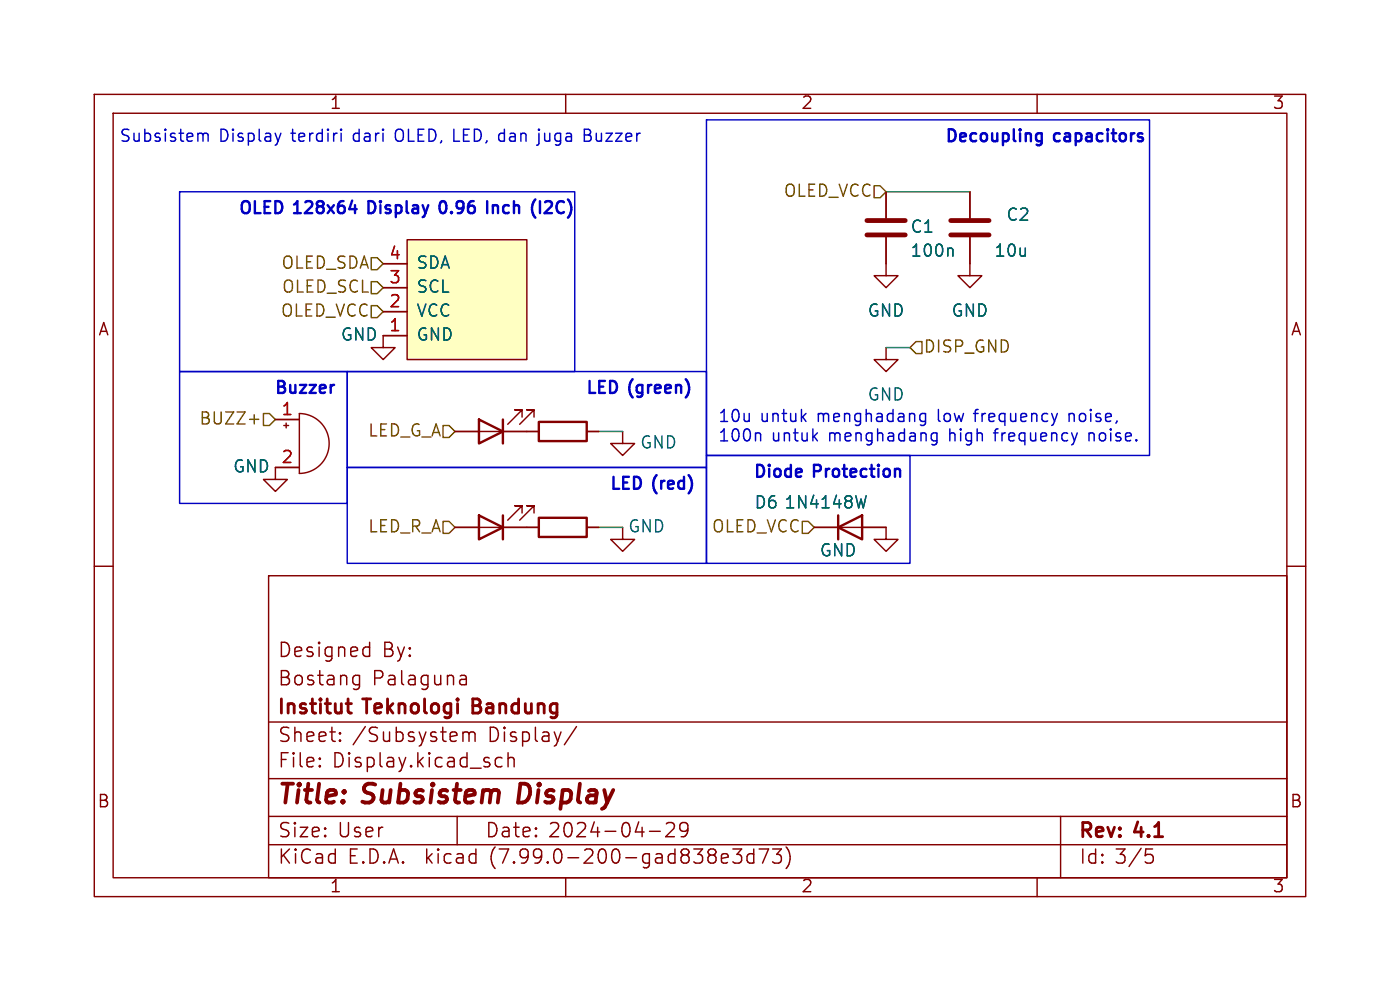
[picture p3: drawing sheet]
<svg xmlns="http://www.w3.org/2000/svg" width="148mm" height="105mm" viewBox="0 0 148 105" stroke-linecap="round" stroke-linejoin="round" font-family="sans-serif">
<g fill="none" stroke="#840000" stroke-width=".15">
<path d="M10 10h128.5v85h-128.5zM12 12h124.5v81h-124.5zM60 10v2M110 10v2M40.6 33h2.6M40.6 30.5h2.6M40.6 27.9h2.6M43.2 25.4h12.7v12.7h-12.7zM43.2 35.6h-2.6v1.2h1.3l-1.3 1.3-1.2-1.3h1.2M94 36.8v1.3h1.2l-1.2 1.3-1.3-1.3h1.3M94 25.1v4.1h1.2l-1.2 1.3-1.3-1.3h1.3M94 20.3v2.8"/>
<path d="M102.9 25.1v4.1h1.2l-1.2 1.3-1.3-1.3h1.3M102.9 20.3v2.8M10 60h2M29.2 44.5h2.5M30.1 45.1h.5M30.4 44.8v.5M31.7 49.5h-2.5v1.3h1.3l-1.3 1.3-1.3-1.3h1.3M31.7 43.8a3.2 3.2 0 0 1 3.2 3.2 3.2 3.2 0 0 1-3.2 3.2zM48.3 55.9h8.8M48.3 45.7h8.8M55.4 54.4v-.8h-.8h.8l-1.6 1.5M55.4 44.2v-.8h-.8h.8l-1.6 1.6"/>
<path d="M56.6 54.4v-.8h-.7h.7l-1.5 1.5M56.6 44.2v-.8h-.7h.7l-1.5 1.6M62.2 55.9h1.3M62.2 45.7h1.3M66 55.9v1.3h1.3l-1.3 1.2-1.2-1.2h1.2M66 45.7v1.3h1.3l-1.3 1.3-1.2-1.3h1.2M86.4 55.9h7.6v1.3h1.2l-1.2 1.2-1.3-1.2h1.3M136.5 60h2M28.5 61h108v32h-108zM28.5 76.5h108M36.1 78.4v.1v.1M36.1 77.6v.1v.1"/>
<path d="M37.7 71.6h.4M38.1 71.6v1.2a.41 .41 0 0 1-.5 .3M38.1 72.5l-.4 .1M38.8 68.6h.4M39.2 68.1v1.5M39.2 69.5l-.4 .1M49 71.6h.2l.3 .2v.8M49.1 77.6v1M49.1 77.7a.37 .37 0 0 1 .6 .1M49.5 72.5l-.5 .1M49.5 71.9l-.5 .1M49.7 77.8l.3-.2h.3l.1 .2v.8"/>
<path d="M49.7 77.8v.8M53.9 79.8v1.5M61.1 77l-1.2 1.9M28.5 89.5h108M28.5 86.5h108M28.5 82.5h108M33.9 81.1l.1 .1-.1 .1M33.9 80.3l.1 .1-.1 .1M48.5 86.5v3M52.5 81l.3 .3 .4-.1M53.2 80.3h-.4l-.3 .2M53.9 80.4a.37 .37 0 0 1 .6 .1v.8"/>
<path d="M60 93v2M68.9 88.1h1.1M70.7 87.3l.2-.1h.3a.41 .41 0 0 1 .3 .6l-.9 .9h.9M73 87.8l-.3 .3-.5-.1-.1-.2v-.4l.1-.2h.5l.2 .1a.99 .99 0 0 1-.4 1.4h-.3M77.7 90h1l-.5 .5a.41 .41 0 0 1 .5 .3v.4l-.2 .2-.6 .1-.2-.2M79.9 90.5h-.4l-.3 .2v.5l.2 .2 .1 .1 .4-.1M79.9 90v1.5M80.5 90h1l-.6 1.5M81.9 90h1l-.5 .5a.41 .41 0 0 1 .5 .3v.4l-.2 .2-.5 .1-.3-.2M83.4 89.7a1.72 1.72 0 0 1 0 2.3M110 93v2M112.5 86.5v6.5"/>
<path d="M121.7 90.5h.3l.3 .3v.4l-.1 .2-.5 .1"/>
</g>
<path d="M36.7 74.6h.6M37.1 75.6h.2" fill="none" stroke="#840000" stroke-width=".3"/>
<path d="M43.2 25.4h12.7v12.7h-12.7z" fill="#ffffc2" stroke="#ffffc2" stroke-width=".11"/>
<path d="M50.8 54.6l2.5 1.3-2.5 1.3zM50.8 44.5l2.5 1.2-2.5 1.3zM53.3 44.5v2.5M53.3 54.6v2.6M57.1 54.9h5.1v2h-5.1zM57.1 44.7h5.1v2h-5.1zM88.9 55.9l2.5-1.3v2.6zM88.9 54.6v2.6" fill="none" stroke="#840000" stroke-width=".25"/>
<path d="M100.9 26.3l.2 .2v.6M91.9 52.5l-.3 1.3" fill="none" stroke="#006464" stroke-width=".15"/>
<path d="M91.9 24.9h4.1M91.9 23.4h4.1M100.8 24.9h4.1M100.8 23.4h4.1" fill="none" stroke="#840000" stroke-width=".51"/>
<path d="M92.7 19.7h.6l.7 .6-.7 .7h-.6zM39.4 27.3h.6l.6 .6-.6 .7h-.6zM39.4 32.4h.6l.6 .6-.6 .7h-.6zM39.4 29.8h.6l.6 .7-.6 .6h-.6zM97.2 36.2h.6v1.3h-.6l-.7-.7zM26.5 44.4h.9M27.9 43.8h.7l.6 .7-.6 .6h-.7zM47 55.2h.6l.7 .7-.7 .6h-.6zM47 45.1h.6l.7 .6-.7 .7h-.6zM85.1 55.2h.6l.7 .7-.7 .6h-.6z" fill="none" stroke="#725600" stroke-width=".15"/>
<path d="M110.4 14.1l.1 .1M110.5 14.1l-.1 1.2M110.5 14.9l-.1 .1M37 22.2h.8M47 21.3h-.1a.79 .79 0 0 0 0 1.3h.1M51.7 21.3v1.3M52.3 21.7v.9M52.5 21.7l-.2 .2M57.3 21.3v1.3" fill="none" stroke="#0000c2" stroke-width=".25"/>
<g fill="none" stroke="#0000c2" stroke-width=".15">
<path d="M21.3 14.1l.2 .2M21.5 14.3v.7M21.5 14.3l.2-.2 .3 .1 .1 .8M29.8 14.1l-.3 .9M36.2 13.7v.1M36.2 14.1v.9M36.2 13.7l-.1 .1h.1M57.2 15.2l-.1 .1-.2 .1M57.2 13.7l-.1 .1h.1M62 14.3h.4M62.4 13.7h-.4v1.3h.5M74.9 12.7h47v35.6h-47z"/>
<path d="M19 39.4h17.8v13.9h-17.8zM19 20.3h42v19.1h-42zM36.8 39.4h38.1v10.1h-38.1zM36.8 49.5h38.1v10.2h-38.1zM74.9 48.3h21.6v11.4h-21.6zM80.6 45.9l.1 .8M97.6 44.4l.2 .3 .4-.1M98.2 43.8v1a.34 .34 0 0 1-.6 .2M98.2 43.9l-.4-.1-.2 .3M98.8 46.5l.2 .2h.4M99.4 45.9v1a.34 .34 0 0 1-.6 .2M99.4 45.9h-.4l-.2 .2"/>
<path d="M112.1 43.8l-.3 .9M114.3 45.9l-.3 .8"/>
</g>
<path d="M94 36.8h2.5M94 20.3h8.9M63.5 55.9h2.5M63.5 45.7h2.5" fill="none" stroke="#009600" stroke-width=".15"/>
<g font-size="2.8" fill="#840000">
<text x="29.5" y="85.8">Title:</text>
<text x="38.6" y="85.8">Subsistem</text>
<text x="55.7" y="85.8">Display</text>
</g>
<g font-size="2.1" fill="#840000">
<text x="29.5" y="69.9">Designed</text>
<text x="40.5" y="69.9">By:</text>
<text x="29.5" y="76.1">Institut</text>
<text x="29.5" y="72.9">Bostang</text>
<text x="38.8" y="76.1">Teknologi</text>
<text x="39.5" y="72.9">Palaguna</text>
<text x="50.7" y="76.1">Bandung</text>
<text x="29.5" y="81.6">File:</text>
<text x="29.5" y="78.9">Sheet:</text>
<text x="35.3" y="81.6">Display.kicad_sch</text>
<text x="37.4" y="78.9">/Subsystem</text>
<text x="51.8" y="78.9">Display/</text>
<text x="29.5" y="89">Size:</text>
<text x="35.8" y="89">User</text>
<text x="51.5" y="89">Date:</text>
<text x="58.2" y="89">2024-04-29</text>
<text x="114.5" y="89.2">Rev:</text>
<text x="120.5" y="89.2">4.1</text>
<text x="29.5" y="91.8">KiCad</text>
<text x="36.9" y="91.8">E.D.A.</text>
<text x="45.1" y="91.8">kicad</text>
<text x="52.1" y="91.8">(7.99.0-200-gad838e3d73)</text>
<text x="114.5" y="91.8">Id: 3/5</text>
</g>
<g font-size="1.8" fill="#840000">
<text x="35" y="11.8">1</text>
<text x="85" y="11.8">2</text>
<text x="135" y="11.8">3</text>
<text x="10.4" y="35.8">A</text>
<text x="136.9" y="35.8">A</text>
<text x="10.3" y="85.8">B</text>
<text x="136.8" y="85.8">B</text>
<text x="35" y="94.8">1</text>
<text x="85" y="94.8">2</text>
<text x="135" y="94.8">3</text>
</g>
<g font-size="1.8" fill="#0000c2">
<text x="12.7" y="15.2">Subsistem</text>
<text x="23.3" y="15.2">Display</text>
<text x="31" y="15.2">terdiri</text>
<text x="37.6" y="15.2">dari</text>
<text x="42.2" y="15.2">OLED, LED, dan</text>
<text x="57.7" y="15.2">juga</text>
<text x="62.7" y="15.2">Buzzer</text>
<text x="100.3" y="15.2">Decoupling</text>
<text x="111.9" y="15.2">capacitors</text>
<text x="25.4" y="22.9">OLED 128x64</text>
<text x="39.5" y="22.9">Display</text>
<text x="47.5" y="22.9">0.96</text>
<text x="52.9" y="22.9">Inch</text>
<text x="58" y="22.9">(I2C)</text>
<text x="29.2" y="41.9">Buzzer</text>
<text x="62.2" y="41.9">LED (green)</text>
<text x="76.2" y="44.9">10u</text>
<text x="76.2" y="47">100n</text>
<text x="80.7" y="44.9">untuk</text>
<text x="81.9" y="47">untuk</text>
<text x="86.7" y="44.9">menghadang</text>
<text x="88" y="47">menghadang</text>
<text x="99.6" y="44.9">low</text>
<text x="100.8" y="47">high</text>
<text x="103.6" y="44.9">frequency</text>
<text x="105.8" y="47">frequency</text>
<text x="113.7" y="44.9">noise,</text>
<text x="115.8" y="47">noise.</text>
<text x="64.8" y="52.1">LED (red)</text>
<text x="80" y="50.8">Diode</text>
<text x="86.4" y="50.8">Protection</text>
</g>
<g font-size="1.8" fill="#725600">
<text x="83" y="21.1">OLED_VCC</text>
<text x="29.7" y="28.8">OLED_SDA</text>
<text x="29.7" y="33.8">OLED_VCC</text>
<text x="29.8" y="31.3">OLED_SCL</text>
<text x="98" y="37.7">DISP_GND</text>
<text x="21" y="45.3">BUZZ+</text>
<text x="38.9" y="46.5">LED_G_A</text>
<text x="38.9" y="56.7">LED_R_A</text>
<text x="75.4" y="56.7">OLED_VCC</text>
</g>
<g font-size="1.8" fill="#006464">
<text x="106.7" y="23.7">C2</text>
<text x="44.2" y="28.8">SDA</text>
<text x="96.5" y="25">C1</text>
<text x="96.5" y="27.5">100n</text>
<text x="105.4" y="27.5">10u</text>
<text x="44.2" y="33.8">VCC</text>
<text x="44.2" y="31.3">SCL</text>
<text x="92" y="33.8">GND</text>
<text x="100.9" y="33.8">GND</text>
<text x="36.1" y="36.4">GND</text>
<text x="44.2" y="36.4">GND</text>
<text x="67.9" y="47.8">GND</text>
<text x="92" y="42.7">GND</text>
<text x="24.7" y="50.4">GND</text>
<text x="66.6" y="56.7">GND</text>
<text x="80" y="54.2">D6</text>
<text x="83.2" y="54.2">1N4148W</text>
<text x="86.9" y="59.2">GND</text>
</g>
<g font-size="1.8" fill="#a90000">
<text x="41.2" y="27.7">4</text>
<text x="41.2" y="35.3">1</text>
<text x="41.2" y="32.8">2</text>
<text x="41.2" y="30.2">3</text>
<text x="29.8" y="44.2">1</text>
<text x="29.8" y="49.3">2</text>
</g>
</svg>
